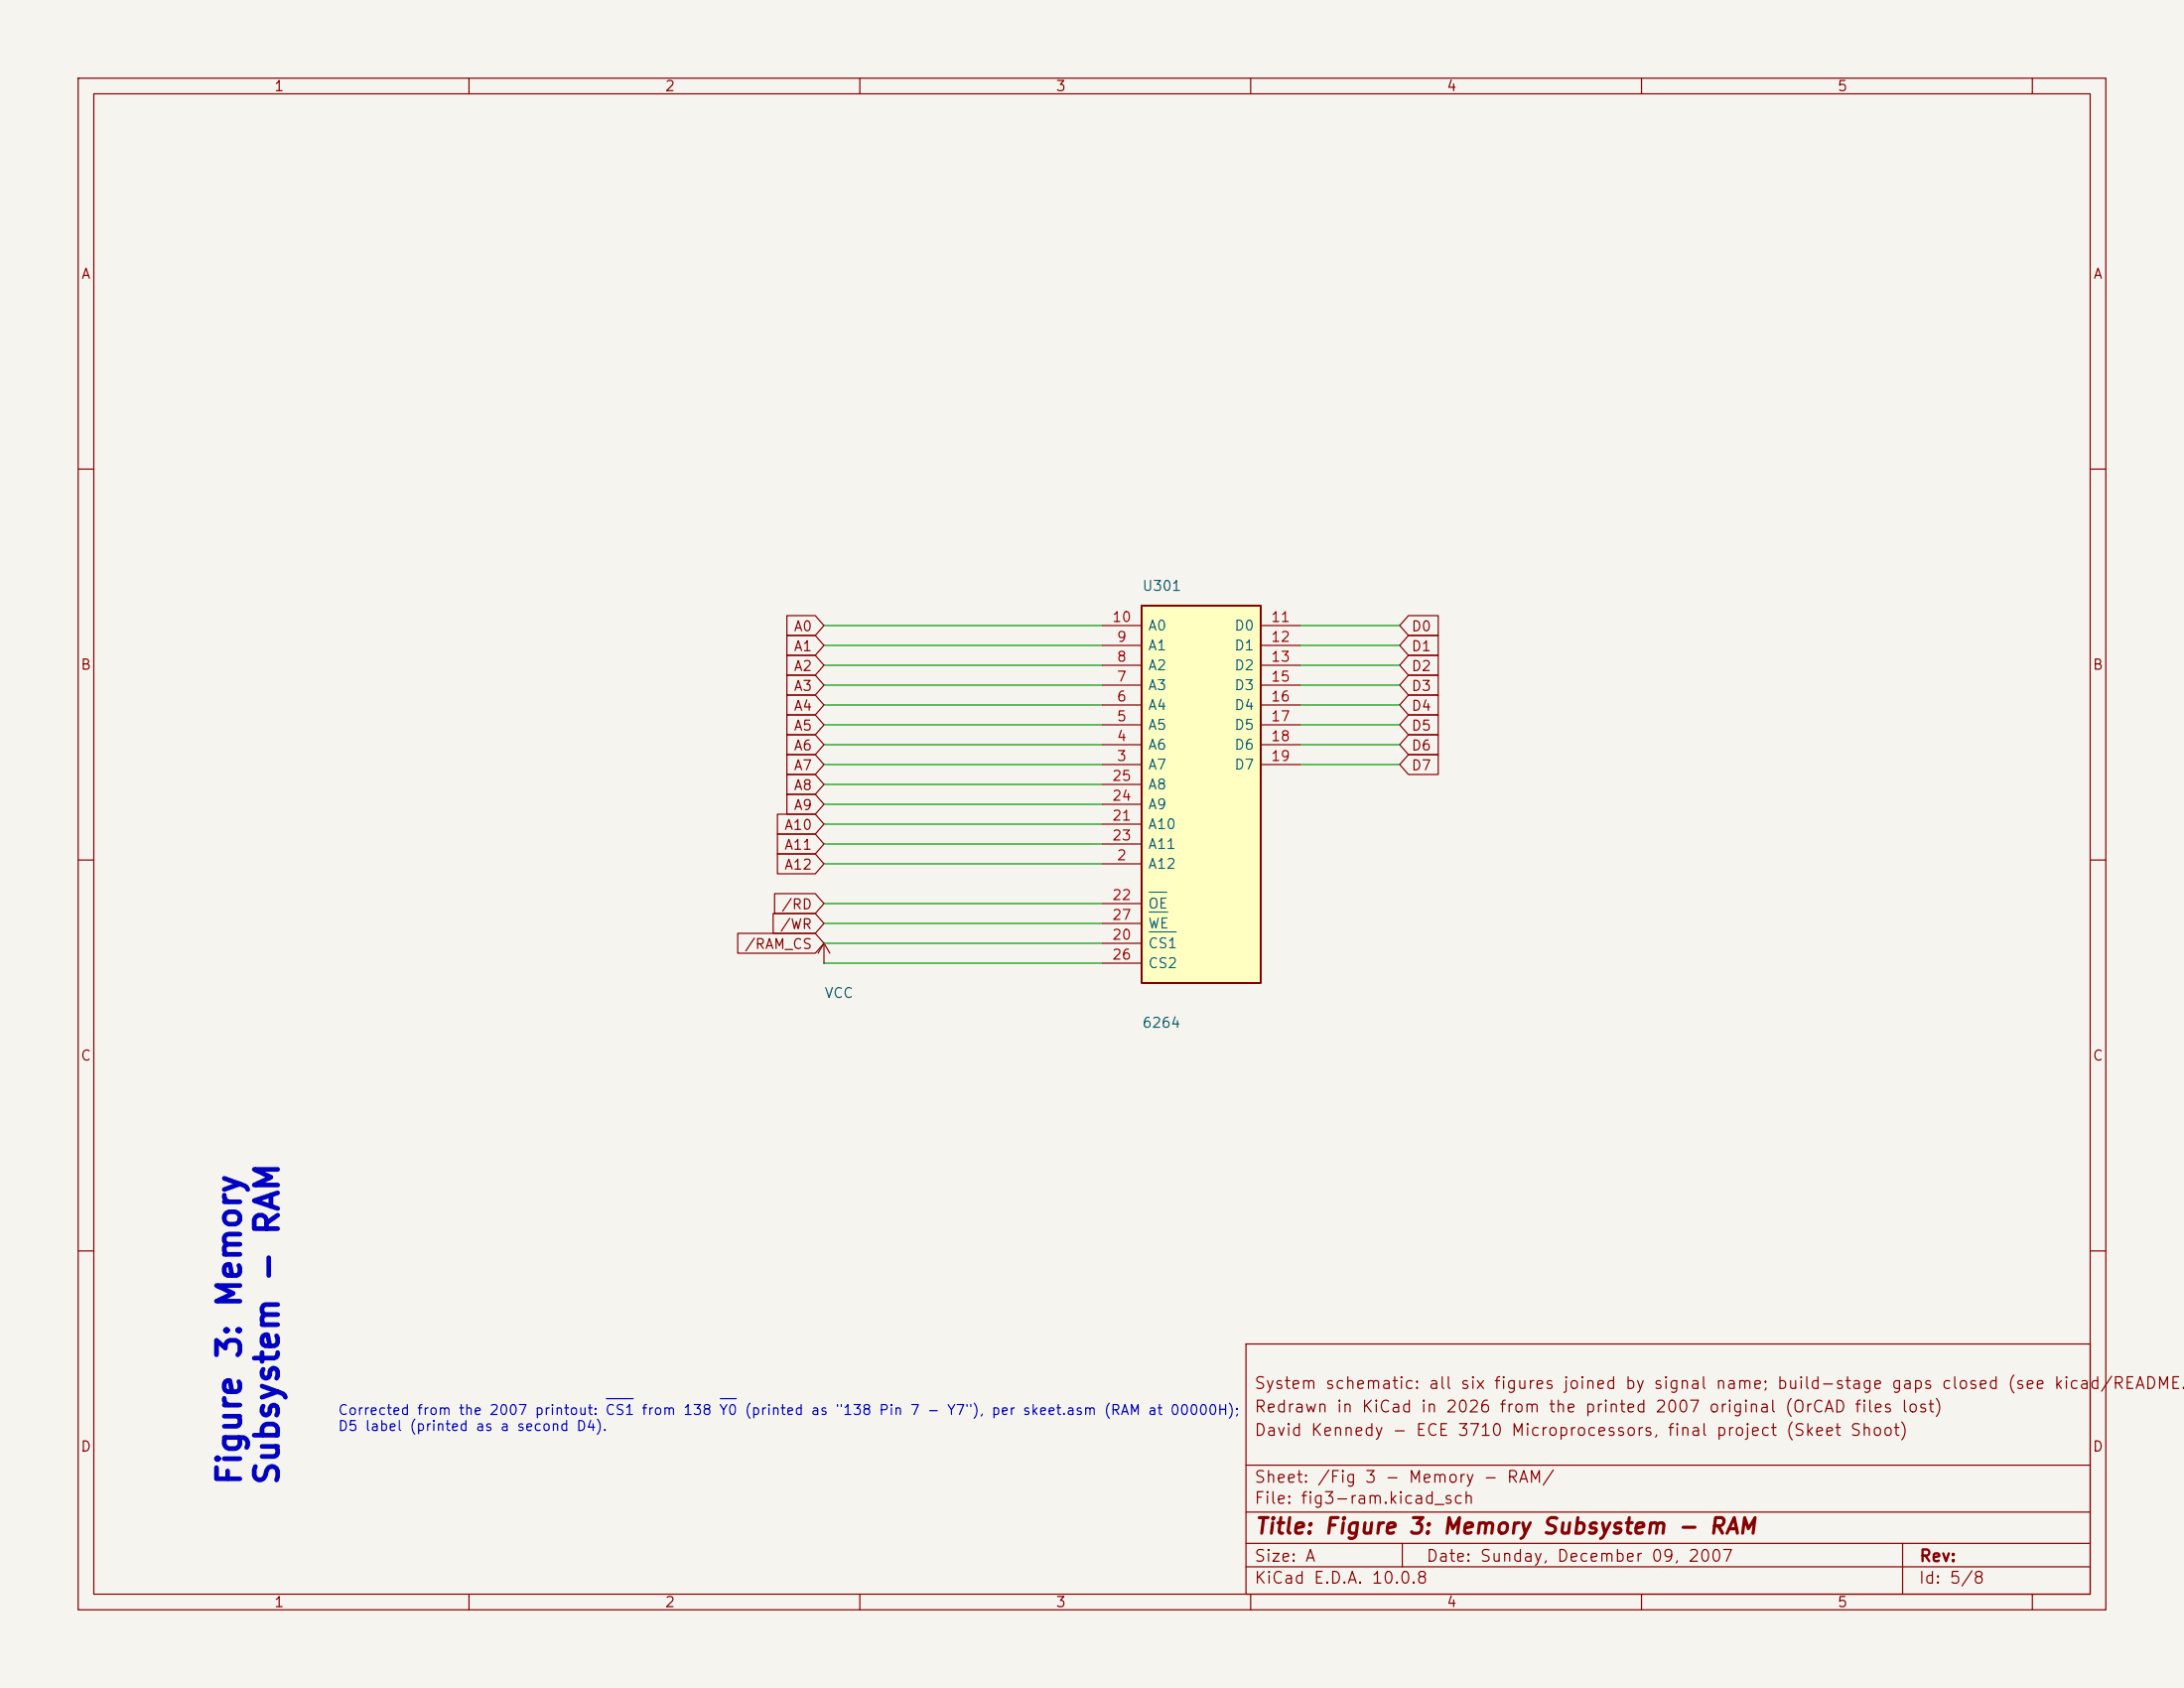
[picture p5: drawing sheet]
<svg xmlns="http://www.w3.org/2000/svg" width="279mm" height="216mm" viewBox="0 0 279 216" stroke-linecap="round" stroke-linejoin="round" font-family="sans-serif">
<path d="M0 0h279.4v215.9h-279.4z" fill="#f5f4ef" stroke="#f5f4ef" stroke-width=".13"/>
<g fill="none" stroke="#840000" stroke-width=".15">
<path d="M10 10h259.4v195.9h-259.4zM12 12h255.4v191.9h-255.4zM60 10v2M110 10v2M160 10v2M210 10v2M260 10v2M10 60h2M267.4 60h2M10 110h2M267.4 110h2M10 160h2"/>
<path d="M159.4 171.9h108v32h-108zM267.4 160h2M159.4 197.4h108M159.4 193.4h108M159.4 187.4h108M179.4 197.4v3M243.4 197.4v6.5M60 203.9v2M110 203.9v2M159.4 200.4h108M160 203.9v2M210 203.9v2"/>
<path d="M260 203.9v2"/>
</g>
<path d="M146 77.5h15.3v48.2h-15.3z" fill="#ffffc2"/>
<path d="M146 77.5h15.3v48.2h-15.3z" fill="none" stroke="#840000" stroke-width=".25"/>
<g fill="none" stroke="#840000" stroke-width=".15">
<path d="M100.7 78.7h3.6l1.1 1.3-1.1 1.3h-3.6zM180.2 78.7h3.8v2.6h-3.8l-1.1-1.3zM100.7 81.3h3.6l1.1 1.3-1.1 1.2h-3.6zM100.7 83.8h3.6l1.1 1.3-1.1 1.3h-3.6zM100.7 86.4h3.6l1.1 1.2-1.1 1.3h-3.6zM100.7 88.9h3.6l1.1 1.3-1.1 1.2h-3.6zM100.7 96.5h3.6l1.1 1.3-1.1 1.3h-3.6zM100.7 91.4h3.6l1.1 1.3-1.1 1.3h-3.6zM100.7 94h3.6l1.1 1.3-1.1 1.2h-3.6zM100.7 99.1h3.6l1.1 1.2-1.1 1.3h-3.6zM141 97.8h5M141 95.3h5"/>
<path d="M141 92.7h5M141 90.2h5M141 87.6h5M141 85.1h5M141 82.6h5M141 80h5M161.3 97.8h5.1M161.3 95.3h5.1M161.3 92.7h5.1M161.3 90.2h5.1M161.3 87.6h5.1M161.3 85.1h5.1"/>
<path d="M161.3 82.6h5.1M161.3 80h5.1M180.2 88.9h3.8v2.5h-3.8l-1.1-1.2zM180.2 81.3h3.8v2.5h-3.8l-1.1-1.2zM180.2 83.8h3.8v2.6h-3.8l-1.1-1.3zM180.2 86.4h3.8v2.5h-3.8l-1.1-1.3zM180.2 91.4h3.8v2.6h-3.8l-1.1-1.3zM180.2 94h3.8v2.5h-3.8l-1.1-1.2zM180.2 96.5h3.8v2.6h-3.8l-1.1-1.3zM94.4 119.4h9.9l1.1 1.3-1.1 1.2h-9.9zM98.9 116.8h5.4l1.1 1.3-1.1 1.3h-5.4zM99.1 114.3h5.2l1.1 1.3-1.1 1.2h-5.2z"/>
<path d="M99.5 104.1h4.8l1.1 1.3-1.1 1.3h-4.8zM99.5 106.7h4.8l1.1 1.3-1.1 1.2h-4.8zM99.5 109.2h4.8l1.1 1.3-1.1 1.3h-4.8zM100.7 101.6h3.6l1.1 1.3-1.1 1.2h-3.6zM141 110.5h5M141 105.4h5M141 115.6h5M141 108h5M141 102.9h5M141 100.3h5M141 118.1h5M105.4 123.2h.1"/>
<path d="M105.4 120.7l-.8 1.2M105.4 120.7l.8 1.2M105.4 120.7v2.5M141 120.7h5M141 123.2h5"/>
</g>
<path d="M147 119.2h3.5M147 114.1h2.3M147 116.7h2.4" fill="none" stroke="#006464" stroke-width=".15"/>
<g fill="none" stroke="#009600" stroke-width=".15">
<path d="M105.4 80h35.6M105.4 85.1h35.6M105.4 87.6h35.6M105.4 90.2h35.6M105.4 82.6h35.6M105.4 92.7h35.6M105.4 95.3h35.6M105.4 97.8h35.6M166.4 80h12.7M166.4 85.1h12.7M166.4 87.6h12.7M166.4 90.2h12.7"/>
<path d="M166.4 82.6h12.7M166.4 92.7h12.7M166.4 95.3h12.7M166.4 97.8h12.7M105.4 100.3h35.6M105.4 102.9h35.6M105.4 105.4h35.6M105.4 108h35.6M105.4 115.6h35.6M105.4 118.1h35.6M105.4 110.5h35.6M105.4 120.7h35.6"/>
<path d="M105.4 123.2h35.6"/>
</g>
<path d="M77.6 178.9h3.4M92.2 178.9h2" fill="none" stroke="#0000c2" stroke-width=".15"/>
<g font-size="3" fill="#0000c2">
<text x="31.6" y="190.2" transform="rotate(-90 31.6 190.2)">Figure 3: Memory</text>
<text x="36.4" y="190.2" transform="rotate(-90 36.4 190.2)">Subsystem - RAM</text>
</g>
<text font-size="2" fill="#840000" x="160.4" y="196.7">Title: Figure 3: Memory Subsystem - RAM</text>
<g font-size="1.5" fill="#840000">
<text x="160.4" y="178">System schematic: all six figures joined by signal name; build-stage gaps closed (see kicad/README.t</text>
<text x="160.4" y="184">David Kennedy - ECE 3710 Microprocessors, final project (Skeet Shoot)</text>
<text x="160.4" y="181">Redrawn in KiCad in 2026 from the printed 2007 original (OrCAD files lost)</text>
<text x="160.4" y="190">Sheet: /Fig 3 - Memory - RAM/</text>
<text x="160.4" y="192.7">File: fig3-ram.kicad_sch</text>
<text x="160.4" y="202.9">KiCad E.D.A. 10.0.8</text>
<text x="160.4" y="200.1">Size: A</text>
<text x="182.4" y="200.1">Date: Sunday, December 09, 2007</text>
<text x="245.4" y="202.9">Id: 5/8</text>
<text x="245.4" y="200.1">Rev:</text>
</g>
<g font-size="1.3" fill="#840000">
<text x="35" y="12">1</text>
<text x="85" y="12">2</text>
<text x="135" y="12">3</text>
<text x="185" y="12">4</text>
<text x="235" y="12">5</text>
<text x="10.3" y="36">A</text>
<text x="267.7" y="36">A</text>
<text x="101.5" y="81.1">A0</text>
<text x="101.5" y="83.6">A1</text>
<text x="180.5" y="81.1">D0</text>
<text x="180.5" y="83.6">D1</text>
<text x="10.2" y="86">B</text>
<text x="101.5" y="86.1">A2</text>
<text x="101.5" y="88.7">A3</text>
<text x="180.5" y="86.1">D2</text>
<text x="180.5" y="88.7">D3</text>
<text x="267.6" y="86">B</text>
<text x="101.5" y="91.2">A4</text>
<text x="101.5" y="93.8">A5</text>
<text x="180.5" y="91.2">D4</text>
<text x="180.5" y="93.8">D5</text>
<text x="101.5" y="98.8">A7</text>
<text x="101.5" y="96.3">A6</text>
<text x="101.5" y="101.4">A8</text>
<text x="180.5" y="96.3">D6</text>
<text x="180.5" y="98.8">D7</text>
<text x="100.2" y="106.5">A10</text>
<text x="101.5" y="103.9">A9</text>
<text x="100.2" y="109">A11</text>
<text x="100.2" y="111.5">A12</text>
<text x="99.7" y="119.2">/WR</text>
<text x="99.9" y="116.6">/RD</text>
<text x="95.2" y="121.7">/RAM_CS</text>
<text x="10.2" y="136">C</text>
<text x="267.6" y="136">C</text>
<text x="10.2" y="186">D</text>
<text x="267.6" y="186">D</text>
<text x="35" y="205.9">1</text>
<text x="85" y="205.9">2</text>
<text x="135" y="205.9">3</text>
<text x="185" y="205.9">4</text>
<text x="235" y="205.9">5</text>
</g>
<g font-size="1.3" fill="#006464">
<text x="146" y="75.9">U301</text>
<text x="146.8" y="83.5">A1</text>
<text x="146.8" y="81">A0</text>
<text x="157.8" y="81">D0</text>
<text x="157.8" y="83.5">D1</text>
<text x="146.8" y="88.6">A3</text>
<text x="146.8" y="86.1">A2</text>
<text x="157.8" y="86.1">D2</text>
<text x="157.8" y="88.6">D3</text>
<text x="146.8" y="93.7">A5</text>
<text x="146.8" y="91.1">A4</text>
<text x="157.8" y="91.1">D4</text>
<text x="157.8" y="93.7">D5</text>
<text x="146.8" y="98.8">A7</text>
<text x="146.8" y="96.2">A6</text>
<text x="146.8" y="101.3">A8</text>
<text x="157.8" y="96.2">D6</text>
<text x="157.8" y="98.8">D7</text>
<text x="146.8" y="106.4">A10</text>
<text x="146.8" y="103.8">A9</text>
<text x="146.8" y="111.5">A12</text>
<text x="146.8" y="108.9">A11</text>
<text x="146.8" y="116.5">OE</text>
<text x="146.8" y="119.1">WE</text>
<text x="146.8" y="121.6">CS1</text>
<text x="146.8" y="124.2">CS2</text>
<text x="105.4" y="128">VCC</text>
<text x="146" y="131.8">6264</text>
</g>
<g font-size="1.3" fill="#a90000">
<text x="142.2" y="79.9">10</text>
<text x="142.8" y="82.4">9</text>
<text x="162.5" y="79.9">11</text>
<text x="162.5" y="82.4">12</text>
<text x="142.8" y="87.5">7</text>
<text x="142.8" y="85">8</text>
<text x="162.5" y="85">13</text>
<text x="162.5" y="87.5">15</text>
<text x="142.8" y="95.1">4</text>
<text x="142.8" y="92.6">5</text>
<text x="142.8" y="90">6</text>
<text x="162.5" y="90">16</text>
<text x="162.5" y="92.6">17</text>
<text x="162.5" y="95.1">18</text>
<text x="142.2" y="100.2">25</text>
<text x="142.8" y="97.7">3</text>
<text x="162.5" y="97.7">19</text>
<text x="142.2" y="105.3">21</text>
<text x="142.2" y="107.8">23</text>
<text x="142.2" y="102.7">24</text>
<text x="142.8" y="110.4">2</text>
<text x="142.2" y="115.4">22</text>
<text x="142.2" y="118">27</text>
<text x="142.2" y="120.5">20</text>
<text x="142.2" y="123.1">26</text>
</g>
<g font-size="1.3" fill="#0000c2">
<text x="43.2" y="181.3">Corrected from the 2007 printout: CS1 from 138 Y0 (printed as &quot;138 Pin 7 - Y7&quot;), per skeet.asm (RAM at 00000H);</text>
<text x="43.2" y="183.3">D5 label (printed as a second D4).</text>
</g>
</svg>
